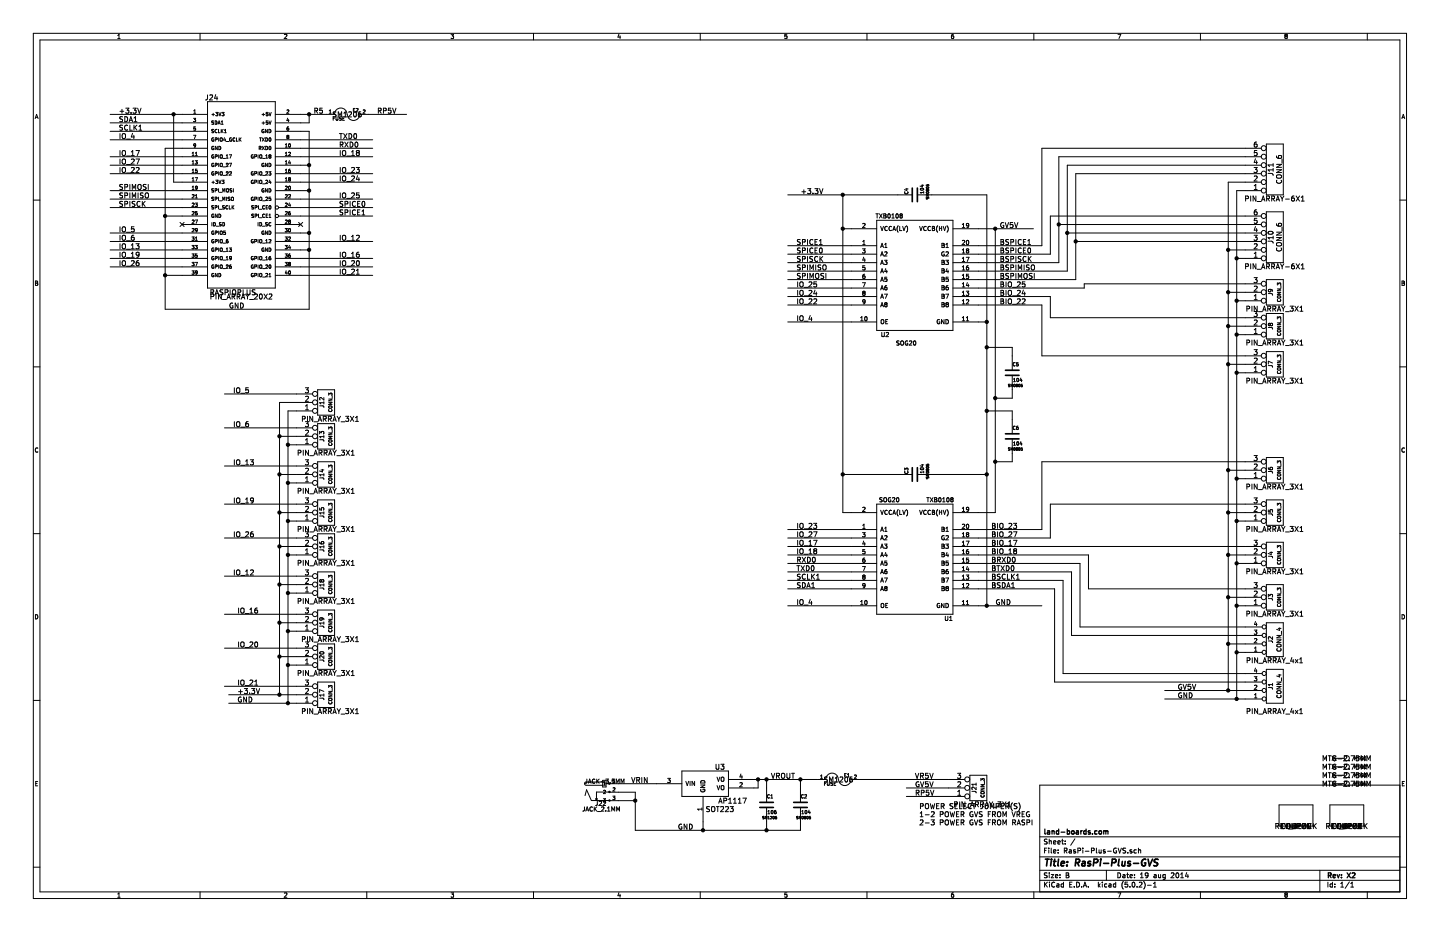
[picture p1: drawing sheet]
EESchema Schematic File Version 2  date 02/09/2014 13:01:24
LIBS:power
LIBS:device
LIBS:conn
LIBS:atmel
LIBS:RasPi-Plus-GVS
LIBS:RasPi-Plus-GVS-cache
EELAYER 27 0
EELAYER END
$Descr B 17000 11000
encoding utf-8
Sheet 1 1
Title "RasPi-Plus-GVS"
Date "19 aug 2014"
Rev "X2"
Comp "land-boards.com"
Comment1 ""
Comment2 ""
Comment3 ""
Comment4 ""
$EndDescr
$Comp
L TXB0108 U2
U 1 1
P 10800 3250
F 0 "U2" H 10450 2550 50  0000 C CNN
F 1 "TXB0108" H 10500 3950 50  0000 C CNN
F 2 "SOG20" H 10700 2450 50  0000 C CNN
F 3 "DOCUMENTATION" H 10750 2500 50  0001 C CNN
	1    10800 3250
	1    0    0    -1  
$EndComp
$Comp
L TXB0108 U1
U 1 1
P 10800 6600
F 0 "U1" H 11200 5900 50  0000 C CNN
F 1 "TXB0108" H 11100 7300 50  0000 C CNN
F 2 "SOG20" H 10500 7300 50  0000 C CNN
F 3 "DOCUMENTATION" H 10750 5850 50  0001 C CNN
	1    10800 6600
	1    0    0    -1  
$EndComp
$Comp
L CONN_4 J2
U 1 1
P 15050 7550
F 0 "J2" V 15000 7550 50  0000 C CNN
F 1 "CONN_4" V 15100 7550 50  0000 C CNN
F 2 "PIN_ARRAY_4x1" H 15050 7800 60  0000 C CNN
F 3 "" H 15050 7550 60  0000 C CNN
	1    15050 7550
	1    0    0    1   
$EndComp
$Comp
L CONN_3 J6
U 1 1
P 15050 5550
F 0 "J6" V 15000 5550 50  0000 C CNN
F 1 "CONN_3" V 15100 5550 40  0000 C CNN
F 2 "PIN_ARRAY_3X1" H 15050 5750 60  0000 C CNN
F 3 "" H 15050 5550 60  0000 C CNN
	1    15050 5550
	1    0    0    1   
$EndComp
$Comp
L CONN_3 J9
U 1 1
P 15050 3450
F 0 "J9" V 15000 3450 50  0000 C CNN
F 1 "CONN_3" V 15100 3450 40  0000 C CNN
F 2 "PIN_ARRAY_3X1" H 15050 3650 60  0000 C CNN
F 3 "" H 15050 3450 60  0000 C CNN
	1    15050 3450
	1    0    0    1   
$EndComp
$Comp
L CONN_3 J8
U 1 1
P 15050 3850
F 0 "J8" V 15000 3850 50  0000 C CNN
F 1 "CONN_3" V 15100 3850 40  0000 C CNN
F 2 "PIN_ARRAY_3X1" H 15050 4050 60  0000 C CNN
F 3 "" H 15050 3850 60  0000 C CNN
	1    15050 3850
	1    0    0    1   
$EndComp
$Comp
L CONN_3 J7
U 1 1
P 15050 4300
F 0 "J7" V 15000 4300 50  0000 C CNN
F 1 "CONN_3" V 15100 4300 40  0000 C CNN
F 2 "PIN_ARRAY_3X1" H 15050 4500 60  0000 C CNN
F 3 "" H 15050 4300 60  0000 C CNN
	1    15050 4300
	1    0    0    1   
$EndComp
$Comp
L CONN_6 J11
U 1 1
P 15050 2000
F 0 "J11" V 15000 2000 60  0000 C CNN
F 1 "CONN_6" V 15100 2000 60  0000 C CNN
F 2 "PIN_ARRAY-6X1" H 15050 2350 60  0000 C CNN
F 3 "" H 15050 2000 60  0000 C CNN
	1    15050 2000
	1    0    0    1   
$EndComp
$Comp
L CONN_6 J10
U 1 1
P 15050 2800
F 0 "J10" V 15000 2800 60  0000 C CNN
F 1 "CONN_6" V 15100 2800 60  0000 C CNN
F 2 "PIN_ARRAY-6X1" H 15050 3150 60  0000 C CNN
F 3 "" H 15050 2800 60  0000 C CNN
	1    15050 2800
	1    0    0    1   
$EndComp
$Comp
L CONN_4 J1
U 1 1
P 15050 8100
F 0 "J1" V 15000 8100 50  0000 C CNN
F 1 "CONN_4" V 15100 8100 50  0000 C CNN
F 2 "PIN_ARRAY_4x1" H 15050 8400 60  0000 C CNN
F 3 "" H 15050 8100 60  0000 C CNN
	1    15050 8100
	1    0    0    1   
$EndComp
$Comp
L CONN_3 J5
U 1 1
P 15050 6050
F 0 "J5" V 15000 6050 50  0000 C CNN
F 1 "CONN_3" V 15100 6050 40  0000 C CNN
F 2 "PIN_ARRAY_3X1" H 15050 6250 60  0000 C CNN
F 3 "" H 15050 6050 60  0000 C CNN
	1    15050 6050
	1    0    0    1   
$EndComp
$Comp
L CONN_3 J4
U 1 1
P 15050 6550
F 0 "J4" V 15000 6550 50  0000 C CNN
F 1 "CONN_3" V 15100 6550 40  0000 C CNN
F 2 "PIN_ARRAY_3X1" H 15050 6750 60  0000 C CNN
F 3 "" H 15050 6550 60  0000 C CNN
	1    15050 6550
	1    0    0    1   
$EndComp
$Comp
L CONN_3 J3
U 1 1
P 15050 7050
F 0 "J3" V 15000 7050 50  0000 C CNN
F 1 "CONN_3" V 15100 7050 40  0000 C CNN
F 2 "PIN_ARRAY_3X1" H 15050 7250 60  0000 C CNN
F 3 "" H 15050 7050 60  0000 C CNN
	1    15050 7050
	1    0    0    1   
$EndComp
Text Label 2700 3650 0    60   ~ 0
GND
Text Label 1400 1350 0    60   ~ 0
+3.3V
Text Label 1400 1450 0    60   ~ 0
SDA1
Text Label 1400 1550 0    60   ~ 0
SCLK1
Text Label 1400 1650 0    60   ~ 0
IO_4
Text Label 4000 1650 0    60   ~ 0
TXD0
Text Label 4000 1750 0    60   ~ 0
RXD0
Text Label 4000 1850 0    60   ~ 0
IO_18
Text Label 4000 2050 0    60   ~ 0
IO_23
Text Label 4000 2150 0    60   ~ 0
IO_24
Text Label 1400 1850 0    60   ~ 0
IO_17
Text Label 1400 1950 0    60   ~ 0
IO_27
Text Label 1400 2050 0    60   ~ 0
IO_22
Text Label 4000 2350 0    60   ~ 0
IO_25
Text Label 1400 2250 0    60   ~ 0
SPIMOSI
Text Label 1400 2350 0    60   ~ 0
SPIMISO
Text Label 1400 2450 0    60   ~ 0
SPISCK
Text Label 4000 2450 0    60   ~ 0
SPICE0
Text Label 4000 2550 0    60   ~ 0
SPICE1
Text Label 9400 6750 0    60   ~ 0
TXD0
Text Label 9400 6650 0    60   ~ 0
RXD0
Text Label 9400 6550 0    60   ~ 0
IO_18
Text Label 9400 6250 0    60   ~ 0
IO_23
Text Label 9400 3500 0    60   ~ 0
IO_24
Text Label 9400 3400 0    60   ~ 0
IO_25
Text Label 9400 3000 0    60   ~ 0
SPICE0
Text Label 9400 2900 0    60   ~ 0
SPICE1
Text Label 9450 2300 0    60   ~ 0
+3.3V
Text Label 9400 6950 0    60   ~ 0
SDA1
Text Label 9400 6850 0    60   ~ 0
SCLK1
Text Label 9400 3600 0    60   ~ 0
IO_22
Text Label 9400 3300 0    60   ~ 0
SPIMOSI
Text Label 9400 3200 0    60   ~ 0
SPIMISO
Text Label 9400 3100 0    60   ~ 0
SPISCK
Text Label 11750 7150 0    60   ~ 0
GND
Wire Wire Line
	1300 1350 2150 1350
Connection ~ 2050 1350
Wire Wire Line
	2150 1550 1300 1550
Wire Wire Line
	2150 1650 1300 1650
Wire Wire Line
	2150 1850 1300 1850
Wire Wire Line
	2150 1950 1300 1950
Wire Wire Line
	2150 2050 1300 2050
Wire Wire Line
	2150 1450 1300 1450
Wire Wire Line
	2150 2250 1300 2250
Wire Wire Line
	2150 2350 1300 2350
Wire Wire Line
	2150 2750 1300 2750
Wire Wire Line
	4400 1650 3550 1650
Wire Wire Line
	4400 1750 3550 1750
Wire Wire Line
	4400 1850 3550 1850
Wire Wire Line
	4400 2050 3550 2050
Wire Wire Line
	4400 2150 3550 2150
Wire Wire Line
	4400 2350 3550 2350
Wire Wire Line
	4400 2450 3550 2450
Wire Wire Line
	4400 2550 3550 2550
Wire Wire Line
	3550 1350 3850 1350
Wire Wire Line
	3550 1450 3650 1450
Wire Wire Line
	3650 1450 3650 1350
Connection ~ 3650 1350
Wire Wire Line
	2050 1350 2050 2150
Wire Wire Line
	2050 2150 2150 2150
Wire Wire Line
	2150 1750 1950 1750
Wire Wire Line
	1950 1750 1950 3650
Wire Wire Line
	1950 2550 2150 2550
Wire Wire Line
	1950 3650 3650 3650
Wire Wire Line
	3650 3650 3650 1550
Wire Wire Line
	3650 1550 3550 1550
Connection ~ 1950 2550
Wire Wire Line
	3550 1950 3650 1950
Connection ~ 3650 1950
Wire Wire Line
	3550 2250 3650 2250
Connection ~ 3650 2250
Wire Wire Line
	10050 6550 9300 6550
Wire Wire Line
	10050 6650 9300 6650
Wire Wire Line
	10050 6750 9300 6750
Wire Wire Line
	10050 6850 9300 6850
Wire Wire Line
	10050 6950 9300 6950
Wire Wire Line
	10050 6250 9300 6250
Wire Wire Line
	10050 6350 9300 6350
Wire Wire Line
	10050 6450 9300 6450
Wire Wire Line
	9300 2900 10050 2900
Wire Wire Line
	10050 3100 9300 3100
Wire Wire Line
	10050 3200 9300 3200
Wire Wire Line
	10050 3300 9300 3300
Wire Wire Line
	10050 3400 9300 3400
Wire Wire Line
	10050 3500 9300 3500
Wire Wire Line
	10050 3000 9300 3000
Wire Wire Line
	10050 3600 9300 3600
Wire Wire Line
	11550 6550 12850 6550
Wire Wire Line
	11550 6650 12750 6650
Wire Wire Line
	11550 6750 12650 6750
Wire Wire Line
	11550 6850 12550 6850
Wire Wire Line
	11550 6950 12450 6950
Wire Wire Line
	12300 6250 11550 6250
Wire Wire Line
	11550 6350 12400 6350
Wire Wire Line
	11550 6450 14700 6450
Wire Wire Line
	11550 2900 12300 2900
Wire Wire Line
	12800 3400 11550 3400
Wire Wire Line
	11550 3500 12400 3500
Wire Wire Line
	11550 3600 12300 3600
Wire Wire Line
	9950 6050 10050 6050
Connection ~ 9950 2700
Wire Wire Line
	14700 2250 14600 2250
Wire Wire Line
	14600 2250 14600 8250
Wire Wire Line
	13750 8250 14700 8250
Connection ~ 14600 8250
Wire Wire Line
	14700 7700 14600 7700
Connection ~ 14600 7700
Wire Wire Line
	14700 7150 14600 7150
Connection ~ 14600 7150
Wire Wire Line
	14700 6650 14600 6650
Connection ~ 14600 6650
Wire Wire Line
	14700 6150 14600 6150
Connection ~ 14600 6150
Wire Wire Line
	14700 5650 14600 5650
Connection ~ 14600 5650
Wire Wire Line
	14700 4400 14600 4400
Connection ~ 14600 4400
Wire Wire Line
	14700 3950 14600 3950
Connection ~ 14600 3950
Wire Wire Line
	14700 3550 14600 3550
Connection ~ 14600 3550
Wire Wire Line
	14700 3050 14600 3050
Connection ~ 14600 3050
Wire Wire Line
	11550 7150 12300 7150
Wire Wire Line
	13750 8150 14700 8150
Wire Wire Line
	14500 2150 14500 8150
Wire Wire Line
	14500 2150 14700 2150
Wire Wire Line
	14700 2950 14500 2950
Connection ~ 14500 2950
Wire Wire Line
	14700 3450 14500 3450
Connection ~ 14500 3450
Wire Wire Line
	14700 3850 14500 3850
Connection ~ 14500 3850
Wire Wire Line
	14700 4300 14500 4300
Connection ~ 14500 4300
Wire Wire Line
	14700 5550 14500 5550
Connection ~ 14500 5550
Wire Wire Line
	14700 6050 14500 6050
Connection ~ 14500 6050
Wire Wire Line
	14700 6550 14500 6550
Connection ~ 14500 6550
Wire Wire Line
	14700 7050 14500 7050
Connection ~ 14500 7050
Wire Wire Line
	14700 7600 14500 7600
Connection ~ 14500 7600
Connection ~ 14500 8150
Wire Wire Line
	12450 8050 14700 8050
Wire Wire Line
	12550 7950 14700 7950
Wire Wire Line
	12850 6950 14700 6950
Wire Wire Line
	12400 5950 14700 5950
Wire Wire Line
	12300 5450 14700 5450
Wire Wire Line
	12400 3750 14700 3750
Wire Wire Line
	12300 4200 14700 4200
Wire Wire Line
	12800 3350 14700 3350
Wire Wire Line
	12300 1750 14700 1750
Wire Wire Line
	11550 3800 11650 3800
Wire Wire Line
	11650 2300 11650 7150
Connection ~ 11650 7150
Wire Wire Line
	12300 2900 12300 1750
Wire Wire Line
	14700 2550 12400 2550
Wire Wire Line
	12400 2550 12400 3000
Wire Wire Line
	12400 3000 11550 3000
Wire Wire Line
	12500 3100 11550 3100
Wire Wire Line
	12500 1850 12500 3100
Wire Wire Line
	12500 1850 14700 1850
Wire Wire Line
	14700 2650 12500 2650
Connection ~ 12500 2650
Wire Wire Line
	12600 3200 11550 3200
Wire Wire Line
	12600 1950 12600 3200
Wire Wire Line
	12600 1950 14700 1950
Wire Wire Line
	14700 2750 12600 2750
Connection ~ 12600 2750
Wire Wire Line
	12700 3300 11550 3300
Wire Wire Line
	12700 2050 14700 2050
Wire Wire Line
	14700 2850 12700 2850
Wire Wire Line
	12700 2050 12700 3300
Connection ~ 12700 2850
Wire Wire Line
	12800 3350 12800 3400
Wire Wire Line
	12400 3500 12400 3750
Wire Wire Line
	12300 3600 12300 4200
Wire Wire Line
	12300 6250 12300 5450
Wire Wire Line
	12400 6350 12400 5950
Wire Wire Line
	12850 6550 12850 6950
Wire Wire Line
	12750 6650 12750 7400
Wire Wire Line
	12750 7400 14700 7400
Wire Wire Line
	12650 6750 12650 7500
Wire Wire Line
	12650 7500 14700 7500
Wire Wire Line
	12550 6850 12550 7950
Wire Wire Line
	12450 6950 12450 8050
Text Label 13900 8250 0    60   ~ 0
GND
Wire Wire Line
	11750 6050 11550 6050
Wire Wire Line
	11750 2700 11750 6050
Wire Wire Line
	11550 2700 12200 2700
Connection ~ 11750 2700
Text Label 11800 2700 0    60   ~ 0
GV5V
$Comp
L FUSE F1
U 1 1
P 9900 9200
F 0 "F1" H 10000 9250 40  0000 C CNN
F 1 "FUSE" H 9800 9150 40  0000 C CNN
F 2 "SM1206" H 9900 9200 60  0000 C CNN
F 3 "~" H 9900 9200 60  0000 C CNN
	1    9900 9200
	1    0    0    -1  
$EndComp
Text Label 11700 6750 0    60   ~ 0
BTXD0
Text Label 11700 6650 0    60   ~ 0
BRXD0
Text Label 11700 6550 0    60   ~ 0
BIO_18
Text Label 11700 6250 0    60   ~ 0
BIO_23
Text Label 11800 3500 0    60   ~ 0
BIO_24
Text Label 11800 3400 0    60   ~ 0
BIO_25
Text Label 11800 3000 0    60   ~ 0
BSPICE0
Text Label 11800 2900 0    60   ~ 0
BSPICE1
Text Label 11700 6950 0    60   ~ 0
BSDA1
Text Label 11700 6850 0    60   ~ 0
BSCLK1
Text Label 11700 6450 0    60   ~ 0
BIO_17
Text Label 11700 6350 0    60   ~ 0
BIO_27
Text Label 11800 3600 0    60   ~ 0
BIO_22
Text Label 11800 3300 0    60   ~ 0
BSPIMOSI
Text Label 11800 3200 0    60   ~ 0
BSPIMISO
Text Label 11800 3100 0    60   ~ 0
BSPISCK
$Comp
L JACK-3.5MM J22
U 1 1
P 6900 9250
F 0 "J22" H 7024 8989 50  0000 L BNN
F 1 "JACK-3.5MM" H 6900 9250 50  0000 L BNN
F 2 "JACK_2.1MM" H 7100 8950 50  0000 C CNN
F 3 "~" H 6900 9250 60  0000 C CNN
	1    6900 9250
	1    0    0    -1  
$EndComp
Wire Wire Line
	7750 9250 7300 9250
Wire Wire Line
	7300 9350 7500 9350
Wire Wire Line
	7500 9350 7500 9800
Wire Wire Line
	7500 9450 7300 9450
Wire Wire Line
	7500 9800 9450 9800
Wire Wire Line
	8300 9800 8300 9700
Connection ~ 7500 9450
Wire Wire Line
	8900 9200 9650 9200
Text Label 10800 9200 0    60   ~ 0
VR5V
$Comp
L C C1
U 1 1
P 9050 9500
F 0 "C1" H 9050 9600 40  0000 L CNN
F 1 "106" H 9056 9415 40  0000 L CNN
F 2 "SM1206" H 9088 9350 30  0000 C CNN
F 3 "~" H 9050 9500 60  0000 C CNN
	1    9050 9500
	1    0    0    -1  
$EndComp
$Comp
L C C2
U 1 1
P 9450 9500
F 0 "C2" H 9450 9600 40  0000 L CNN
F 1 "104" H 9456 9415 40  0000 L CNN
F 2 "SM0805" H 9488 9350 30  0000 C CNN
F 3 "~" H 9450 9500 60  0000 C CNN
	1    9450 9500
	1    0    0    -1  
$EndComp
$Comp
L C C3
U 1 1
P 10800 5600
F 0 "C3" H 10800 5700 40  0000 L CNN
F 1 "104" H 10806 5515 40  0000 L CNN
F 2 "SM0805" H 10838 5450 30  0000 C CNN
F 3 "~" H 10800 5600 60  0000 C CNN
	1    10800 5600
	0    -1   -1   0   
$EndComp
Wire Wire Line
	9050 9300 9050 9200
Connection ~ 9050 9200
Wire Wire Line
	9450 9300 9450 9200
Connection ~ 9450 9200
Connection ~ 8300 9800
Wire Wire Line
	9450 9800 9450 9700
Wire Wire Line
	9050 9800 9050 9700
Connection ~ 9050 9800
Text Label 4450 1350 0    60   ~ 0
RP5V
Text Label 10800 9300 0    60   ~ 0
GV5V
$Comp
L FUSE F2
U 1 1
P 4100 1350
F 0 "F2" H 4200 1400 40  0000 C CNN
F 1 "FUSE" H 4000 1300 40  0000 C CNN
F 2 "SM1206" H 4100 1350 60  0000 C CNN
F 3 "~" H 4100 1350 60  0000 C CNN
	1    4100 1350
	1    0    0    -1  
$EndComp
Wire Wire Line
	4350 1350 4800 1350
Wire Wire Line
	10150 9200 11200 9200
Wire Wire Line
	11200 9300 10700 9300
Text Label 10800 9400 0    60   ~ 0
RP5V
Wire Wire Line
	11200 9400 10700 9400
Text Notes 10850 9750 0    60   ~ 0
POWER SELECT JUMPER(S)\n1-2 POWER GVS FROM VREG\n2-3 POWER GVS FROM RASPI
Text Label 8000 9800 0    60   ~ 0
GND
$Comp
L C C4
U 1 1
P 10800 2300
F 0 "C4" H 10800 2400 40  0000 L CNN
F 1 "104" H 10806 2215 40  0000 L CNN
F 2 "SM0805" H 10838 2150 30  0000 C CNN
F 3 "~" H 10800 2300 60  0000 C CNN
	1    10800 2300
	0    -1   -1   0   
$EndComp
Wire Wire Line
	9300 2300 10600 2300
Connection ~ 9950 2300
Wire Wire Line
	10050 2700 9950 2700
Wire Wire Line
	11000 5600 11650 5600
Connection ~ 11650 5600
Wire Wire Line
	9950 5600 10600 5600
Connection ~ 9950 5600
Connection ~ 11650 3800
$Comp
L C C5
U 1 1
P 11950 4400
F 0 "C5" H 11950 4500 40  0000 L CNN
F 1 "104" H 11956 4315 40  0000 L CNN
F 2 "SM0805" H 11988 4250 30  0000 C CNN
F 3 "~" H 11950 4400 60  0000 C CNN
	1    11950 4400
	1    0    0    -1  
$EndComp
$Comp
L C C6
U 1 1
P 11950 5150
F 0 "C6" H 11950 5250 40  0000 L CNN
F 1 "104" H 11956 5065 40  0000 L CNN
F 2 "SM0805" H 11988 5000 30  0000 C CNN
F 3 "~" H 11950 5150 60  0000 C CNN
	1    11950 5150
	1    0    0    -1  
$EndComp
Wire Wire Line
	11950 5350 11950 5450
Wire Wire Line
	11950 5450 11750 5450
Connection ~ 11750 5450
Wire Wire Line
	11950 4950 11950 4850
Wire Wire Line
	11950 4850 11650 4850
Connection ~ 11650 4850
Text Label 9100 9200 0    60   ~ 0
VROUT
Text Label 7450 9250 0    60   ~ 0
VRIN
$Comp
L AP1117 U3
U 1 1
P 8400 9200
F 0 "U3" H 8500 9350 60  0000 C CNN
F 1 "AP1117" H 8650 8950 60  0000 C CNN
F 2 "SOT223" H 8500 8850 60  0000 C CNN
F 3 "~" H 8400 9200 60  0000 C CNN
	1    8400 9200
	1    0    0    -1  
$EndComp
Wire Wire Line
	8900 9300 8950 9300
Wire Wire Line
	8950 9300 8950 9200
Connection ~ 8950 9200
Text Label 13900 8150 0    60   ~ 0
GV5V
Text Label 3700 1350 0    60   ~ 0
R5
$Comp
L COUPON COUP?2
U 1 1
P 15900 9750
F 0 "COUP?2" H 15900 9750 60  0000 C CNN
F 1 "COUPON" H 15900 9750 60  0000 C CNN
F 2 "REV_BLOCK" H 15900 9750 60  0000 C CNN
F 3 "~" H 15900 9750 60  0000 C CNN
	1    15900 9750
	1    0    0    -1  
$EndComp
$Comp
L COUPON COUP?1
U 1 1
P 15300 9750
F 0 "COUP?1" H 15300 9750 60  0000 C CNN
F 1 "COUPON" H 15300 9750 60  0000 C CNN
F 2 "REV_BLOCK" H 15300 9750 60  0000 C CNN
F 3 "~" H 15300 9750 60  0000 C CNN
	1    15300 9750
	1    0    0    -1  
$EndComp
Wire Wire Line
	11000 2300 11650 2300
Wire Wire Line
	11950 4600 11950 4700
Wire Wire Line
	11950 4700 11750 4700
Connection ~ 11750 4700
Wire Wire Line
	11950 4200 11950 4100
Wire Wire Line
	11950 4100 11650 4100
Connection ~ 11650 4100
Wire Wire Line
	9950 2300 9950 6050
Wire Wire Line
	10050 3800 9300 3800
Wire Wire Line
	10050 7150 9300 7150
Text Label 9400 3800 0    60   ~ 0
IO_4
Text Label 9400 7150 0    60   ~ 0
IO_4
Text Label 9400 6450 0    60   ~ 0
IO_17
Text Label 9400 6350 0    60   ~ 0
IO_27
$Comp
L RASPIOPLUS J24
U 1 1
P 2850 2300
F 0 "J24" H 2500 3450 60  0000 C CNN
F 1 "RASPIOPLUS" H 2750 1150 60  0000 C CNN
F 2 "PIN_ARRAY_20X2" H 2850 1100 60  0000 C CNN
F 3 "~" H 2850 2650 60  0000 C CNN
	1    2850 2300
	1    0    0    -1  
$EndComp
Wire Wire Line
	3550 2750 3650 2750
Connection ~ 3650 2750
Wire Wire Line
	3550 2950 3650 2950
Connection ~ 3650 2950
Wire Wire Line
	2150 3250 1950 3250
Connection ~ 1950 3250
Wire Wire Line
	2150 2450 1300 2450
Wire Wire Line
	2150 2850 1300 2850
Wire Wire Line
	2150 2950 1300 2950
Wire Wire Line
	2150 3050 1300 3050
Wire Wire Line
	2150 3150 1300 3150
Wire Wire Line
	4400 2850 3550 2850
Wire Wire Line
	4400 3150 3550 3150
Wire Wire Line
	4400 3250 3550 3250
Wire Wire Line
	4400 3050 3550 3050
Text Label 1400 2750 0    60   ~ 0
IO_5
Text Label 1400 2850 0    60   ~ 0
IO_6
Text Label 1400 2950 0    60   ~ 0
IO_13
Text Label 1400 3050 0    60   ~ 0
IO_19
Text Label 1400 3150 0    60   ~ 0
IO_26
Text Label 4000 2850 0    60   ~ 0
IO_12
Text Label 4000 3050 0    60   ~ 0
IO_16
Text Label 4000 3150 0    60   ~ 0
IO_20
Text Label 4000 3250 0    60   ~ 0
IO_21
$Comp
L CONN_3 J12
U 1 1
P 3850 4750
F 0 "J12" V 3800 4750 50  0000 C CNN
F 1 "CONN_3" V 3900 4750 40  0000 C CNN
F 2 "PIN_ARRAY_3X1" H 3900 4950 60  0000 C CNN
F 3 "" H 3850 4750 60  0000 C CNN
	1    3850 4750
	1    0    0    1   
$EndComp
$Comp
L CONN_3 J13
U 1 1
P 3850 5150
F 0 "J13" V 3800 5150 50  0000 C CNN
F 1 "CONN_3" V 3900 5150 40  0000 C CNN
F 2 "PIN_ARRAY_3X1" H 3850 5350 60  0000 C CNN
F 3 "" H 3850 5150 60  0000 C CNN
	1    3850 5150
	1    0    0    1   
$EndComp
$Comp
L CONN_3 J14
U 1 1
P 3850 5600
F 0 "J14" V 3800 5600 50  0000 C CNN
F 1 "CONN_3" V 3900 5600 40  0000 C CNN
F 2 "PIN_ARRAY_3X1" H 3850 5800 60  0000 C CNN
F 3 "" H 3850 5600 60  0000 C CNN
	1    3850 5600
	1    0    0    1   
$EndComp
$Comp
L CONN_3 J15
U 1 1
P 3850 6050
F 0 "J15" V 3800 6050 50  0000 C CNN
F 1 "CONN_3" V 3900 6050 40  0000 C CNN
F 2 "PIN_ARRAY_3X1" H 3850 6250 60  0000 C CNN
F 3 "" H 3850 6050 60  0000 C CNN
	1    3850 6050
	1    0    0    1   
$EndComp
$Comp
L CONN_3 J16
U 1 1
P 3850 6450
F 0 "J16" V 3800 6450 50  0000 C CNN
F 1 "CONN_3" V 3900 6450 40  0000 C CNN
F 2 "PIN_ARRAY_3X1" H 3850 6650 60  0000 C CNN
F 3 "" H 3850 6450 60  0000 C CNN
	1    3850 6450
	1    0    0    1   
$EndComp
$Comp
L CONN_3 J18
U 1 1
P 3850 6900
F 0 "J18" V 3800 6900 50  0000 C CNN
F 1 "CONN_3" V 3900 6900 40  0000 C CNN
F 2 "PIN_ARRAY_3X1" H 3850 7100 60  0000 C CNN
F 3 "" H 3850 6900 60  0000 C CNN
	1    3850 6900
	1    0    0    1   
$EndComp
$Comp
L CONN_3 J19
U 1 1
P 3850 7350
F 0 "J19" V 3800 7350 50  0000 C CNN
F 1 "CONN_3" V 3900 7350 40  0000 C CNN
F 2 "PIN_ARRAY_3X1" H 3900 7550 60  0000 C CNN
F 3 "" H 3850 7350 60  0000 C CNN
	1    3850 7350
	1    0    0    1   
$EndComp
$Comp
L CONN_3 J20
U 1 1
P 3850 7750
F 0 "J20" V 3800 7750 50  0000 C CNN
F 1 "CONN_3" V 3900 7750 40  0000 C CNN
F 2 "PIN_ARRAY_3X1" H 3850 7950 60  0000 C CNN
F 3 "" H 3850 7750 60  0000 C CNN
	1    3850 7750
	1    0    0    1   
$EndComp
$Comp
L CONN_3 J17
U 1 1
P 3850 8200
F 0 "J17" V 3800 8200 50  0000 C CNN
F 1 "CONN_3" V 3900 8200 40  0000 C CNN
F 2 "PIN_ARRAY_3X1" H 3900 8400 60  0000 C CNN
F 3 "" H 3850 8200 60  0000 C CNN
	1    3850 8200
	1    0    0    1   
$EndComp
Text Label 2800 8200 0    60   ~ 0
+3.3V
Wire Wire Line
	2700 8200 3500 8200
Wire Wire Line
	3500 4850 3400 4850
Wire Wire Line
	3400 4850 3400 8300
Wire Wire Line
	2700 8300 3500 8300
Connection ~ 3400 8300
Wire Wire Line
	3300 4750 3300 8200
Wire Wire Line
	3300 4750 3500 4750
Connection ~ 3300 8200
Wire Wire Line
	3500 5250 3400 5250
Connection ~ 3400 5250
Wire Wire Line
	3500 5150 3300 5150
Connection ~ 3300 5150
Wire Wire Line
	3500 5700 3400 5700
Connection ~ 3400 5700
Wire Wire Line
	3500 5600 3300 5600
Connection ~ 3300 5600
Wire Wire Line
	3500 6150 3400 6150
Connection ~ 3400 6150
Wire Wire Line
	3500 6050 3300 6050
Connection ~ 3300 6050
Wire Wire Line
	3500 6550 3400 6550
Connection ~ 3400 6550
Wire Wire Line
	3500 6450 3300 6450
Connection ~ 3300 6450
Wire Wire Line
	3500 7000 3400 7000
Connection ~ 3400 7000
Wire Wire Line
	3500 6900 3300 6900
Connection ~ 3300 6900
Wire Wire Line
	3500 7450 3400 7450
Connection ~ 3400 7450
Wire Wire Line
	3500 7350 3300 7350
Connection ~ 3300 7350
Wire Wire Line
	3500 7850 3400 7850
Connection ~ 3400 7850
Wire Wire Line
	3500 7750 3300 7750
Connection ~ 3300 7750
Text Label 2800 8300 0    60   ~ 0
GND
Wire Wire Line
	3500 4650 2650 4650
Wire Wire Line
	3500 5050 2650 5050
Wire Wire Line
	3500 5500 2650 5500
Wire Wire Line
	3500 5950 2650 5950
Wire Wire Line
	3500 6350 2650 6350
Text Label 2750 4650 0    60   ~ 0
IO_5
Text Label 2750 5050 0    60   ~ 0
IO_6
Text Label 2750 5500 0    60   ~ 0
IO_13
Text Label 2750 5950 0    60   ~ 0
IO_19
Text Label 2750 6350 0    60   ~ 0
IO_26
Wire Wire Line
	3500 6800 2650 6800
Wire Wire Line
	3500 7650 2650 7650
Wire Wire Line
	3500 8100 2650 8100
Wire Wire Line
	3500 7250 2650 7250
Text Label 2750 6800 0    60   ~ 0
IO_12
Text Label 2800 7250 0    60   ~ 0
IO_16
Text Label 2800 7650 0    60   ~ 0
IO_20
Text Label 2800 8100 0    60   ~ 0
IO_21
NoConn ~ 2150 2650
NoConn ~ 3550 2650
$Comp
L CONN_1 MTG4
U 1 1
P 15900 9250
F 0 "MTG4" H 15980 9250 40  0000 L CNN
F 1 "CONN_1" H 15900 9305 30  0001 C CNN
F 2 "MTG-2.75MM" H 15900 9250 60  0000 C CNN
F 3 "" H 15900 9250 60  0000 C CNN
	1    15900 9250
	1    0    0    -1  
$EndComp
$Comp
L CONN_1 MTG3
U 1 1
P 15900 9150
F 0 "MTG3" H 15980 9150 40  0000 L CNN
F 1 "CONN_1" H 15900 9205 30  0001 C CNN
F 2 "MTG-2.75MM" H 15900 9150 60  0000 C CNN
F 3 "" H 15900 9150 60  0000 C CNN
	1    15900 9150
	1    0    0    -1  
$EndComp
$Comp
L CONN_1 MTG2
U 1 1
P 15900 9050
F 0 "MTG2" H 15980 9050 40  0000 L CNN
F 1 "CONN_1" H 15900 9105 30  0001 C CNN
F 2 "MTG-2.75MM" H 15900 9050 60  0000 C CNN
F 3 "" H 15900 9050 60  0000 C CNN
	1    15900 9050
	1    0    0    -1  
$EndComp
$Comp
L CONN_1 MTG1
U 1 1
P 15900 8950
F 0 "MTG1" H 15980 8950 40  0000 L CNN
F 1 "CONN_1" H 15900 9005 30  0001 C CNN
F 2 "MTG-2.75MM" H 15900 8950 60  0000 C CNN
F 3 "" H 15900 8950 60  0000 C CNN
	1    15900 8950
	1    0    0    -1  
$EndComp
NoConn ~ 15750 9250
NoConn ~ 15750 9150
NoConn ~ 15750 9050
NoConn ~ 15750 8950
$Comp
L CONN_3 J21
U 1 1
P 11550 9300
F 0 "J21" V 11500 9300 50  0000 C CNN
F 1 "CONN_3" V 11600 9300 40  0000 C CNN
F 2 "PIN_ARRAY_3X1" H 11600 9500 60  0000 C CNN
F 3 "" H 11550 9300 60  0000 C CNN
	1    11550 9300
	1    0    0    1   
$EndComp
$EndSCHEMATC
